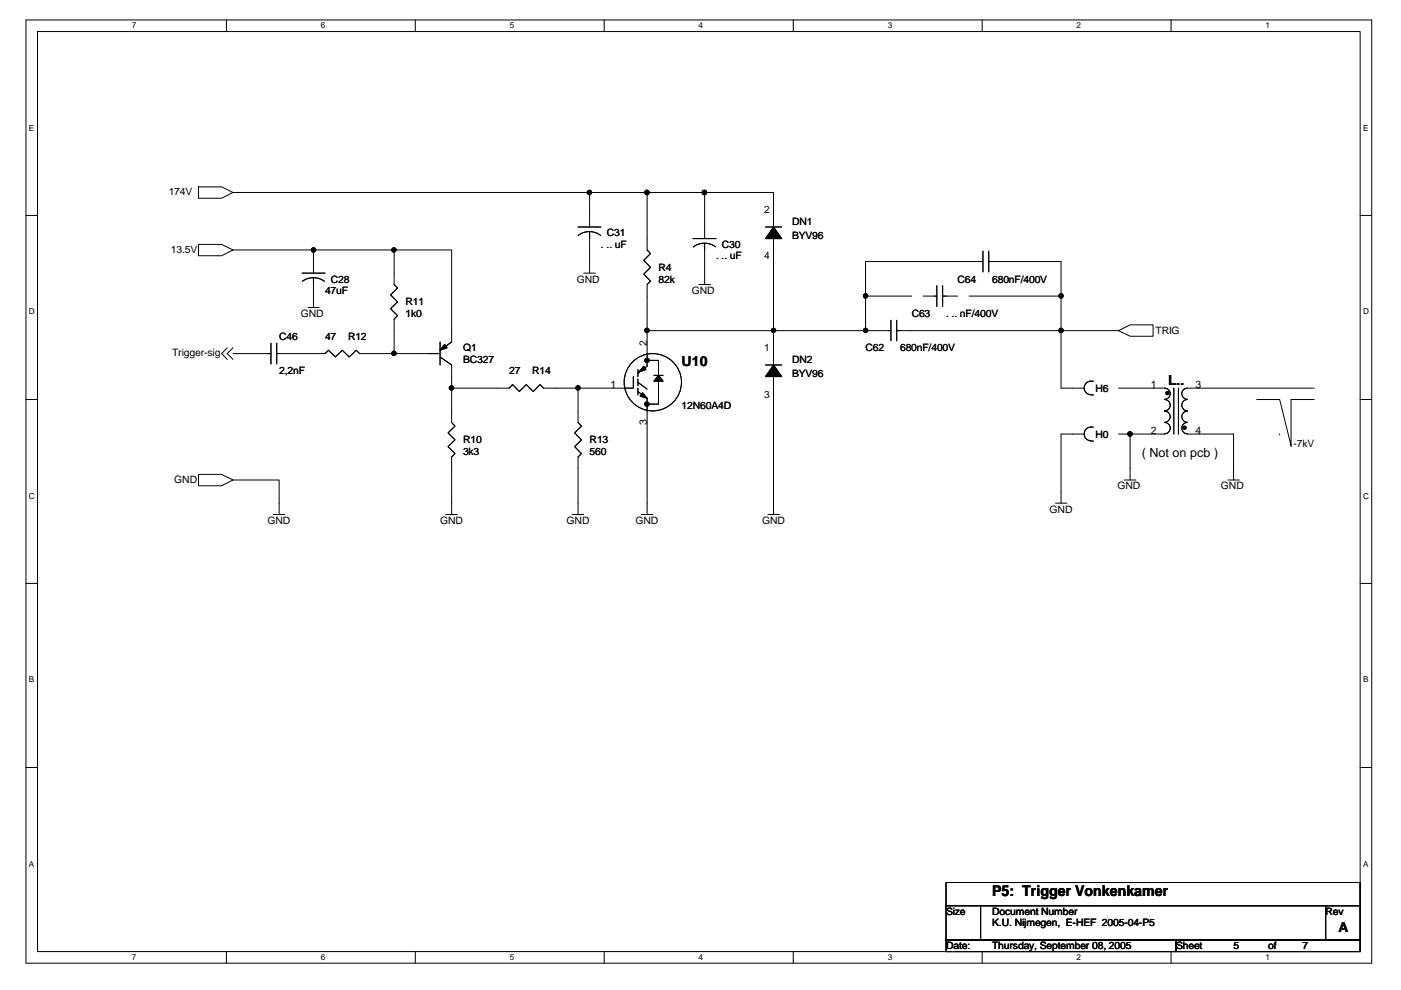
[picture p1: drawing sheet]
<svg xmlns="http://www.w3.org/2000/svg" width="297mm" height="210mm" viewBox="0 0 297 210" stroke-linecap="round" stroke-linejoin="round" font-family="sans-serif">
<path d="M5.5 4.2h285.3v200h-285.3zM8 6.7h280.4v195.1h-280.4z" fill="none" stroke="#000" stroke-width=".21"/>
<g fill="#fff">
<path d="M28 4.5h.9v1.9h-.9z"/>
<path d="M28 202h.9v1.9h-.9z"/>
</g>
<path d="M48 4.2v2.5M48 201.8v2.4" fill="none" stroke="#000" stroke-width=".21"/>
<g fill="#fff">
<path d="M68 4.5h1v1.9h-1z"/>
<path d="M68 202h1v1.9h-1z"/>
</g>
<path d="M88.1 4.2v2.5M88.1 201.8v2.4" fill="none" stroke="#000" stroke-width=".21"/>
<g fill="#fff">
<path d="M108.1 4.5h.9v1.9h-.9z"/>
<path d="M108.1 202h.9v1.9h-.9z"/>
</g>
<path d="M128.1 4.2v2.5M128.1 201.8v2.4" fill="none" stroke="#000" stroke-width=".21"/>
<g fill="#fff">
<path d="M148.1 4.5h1v1.9h-1z"/>
<path d="M148.1 202h1v1.9h-1z"/>
</g>
<path d="M168.2 4.2v2.5M168.2 201.8v2.4" fill="none" stroke="#000" stroke-width=".21"/>
<g fill="#fff">
<path d="M188.2 4.5h.9v1.9h-.9z"/>
<path d="M188.2 202h.9v1.9h-.9z"/>
</g>
<path d="M208.2 4.2v2.5M208.2 201.8v2.4" fill="none" stroke="#000" stroke-width=".21"/>
<g fill="#fff">
<path d="M228.3 4.5h.9v1.9h-.9z"/>
<path d="M228.3 202h.9v1.9h-.9z"/>
</g>
<path d="M248.3 4.2v2.5M248.3 201.8v2.4" fill="none" stroke="#000" stroke-width=".21"/>
<g fill="#fff">
<path d="M268.3 4.5h.9v1.9h-.9z"/>
<path d="M268.3 202h.9v1.9h-.9z"/>
<path d="M6.1 26.2h1.2v1.9h-1.2z"/>
<path d="M289 26.2h1.2v1.9h-1.2z"/>
<path d="M6.1 65.2h1.3v1.9h-1.3z"/>
<path d="M289 65.2h1.2v1.9h-1.2z"/>
</g>
<path d="M5.5 45.7h2.5M288.4 45.7h2.4" fill="none" stroke="#000" stroke-width=".21"/>
<g fill="#fff">
<path d="M6.1 104.2h1.3v1.9h-1.3z"/>
<path d="M289 104.2h1.2v1.9h-1.2z"/>
</g>
<path d="M5.5 84.7h2.5M288.4 84.7h2.4" fill="none" stroke="#000" stroke-width=".21"/>
<g fill="#fff">
<path d="M6.1 143.2h1.2v1.9h-1.2z"/>
<path d="M289 143.2h1.2v1.9h-1.2z"/>
</g>
<path d="M5.5 123.7h2.5M288.4 123.7h2.4" fill="none" stroke="#000" stroke-width=".21"/>
<g fill="#fff">
<path d="M6.1 182.2h1.2v1.9h-1.2z"/>
<path d="M289 182.2h1.2v1.9h-1.2z"/>
</g>
<g fill="none" stroke="#000" stroke-width=".21">
<path d="M42.1 39.6h4.9l2.4 1.2-2.4 1.2h-4.9zM42.1 51.8h4.9l2.4 1.2-2.4 1.2h-4.9zM49.4 40.8h75.6M49.4 53h17.1v4.9M64 57.9h4.9M64.1 59.6l.9-.4 1.4-.3 1.1 .1 1.3 .6M66.5 53h17.1M66.5 58.9v6.3M83.6 53h12.2v19.5l-2.5 1.8M83.6 53v7.3l.7 .7-1.5 1.5 1.5 1.5-1.5 1.4 1.5 1.5-.7 .7v7.4M122.6 48.1h4.8M122.6 49.9a3.9 3.9 0 0 1 4.7 0"/>
<path d="M123.8 57.9h2.4M125 49.1v8.8M125 40.8v7.3M125 40.8h12.2M137.2 40.8h12.2M137.2 40.8v12.2l.7 .8-1.4 1.4 1.4 1.5-1.4 1.4 1.4 1.5-.7 .7v9.8M146.9 50.6h4.9M149.4 40.8h14.6v7.3M149.4 51.6v8.7M149.4 40.8v9.8M151.7 52.3a3.9 3.9 0 0 0-4.7 .1M162.3 48.1h3.4"/>
<path d="M164 50.6v19.5M208.4 55.5h-24.9v7.3h9.8M208.4 53.3v4.4M209.6 53.3v4.4M209.6 55.5h15.4v7.3M48.2 73.7l-1.2 1.3 1.2 1.2M49.4 75h8M49.4 73.7l-1.2 1.3 1.2 1.2M57.4 72.8v4.4M58.7 72.8v4.4M58.7 75h10.2l.7-.7 1.5 1.4 1.5-1.4 1.4 1.4 1.5-1.4 .7 .7h7.4M65.3 65.2h2.4"/>
<path d="M83.6 75h9.7M93.3 75.7l2.5 1.7v4.9M93.3 72.5v4.9M134.3 79.8v2.5h-11.7M135.3 78.4v1.4M137.2 76.4h2.4v3.2M137.2 70.1v7.5l-1.9 1.5M137.2 70.1h26.8M138.6 79.6h2M148.2 60.3h2.4M162.3 77.4h3.4M164 70.1v7.3"/>
<path d="M164 70.1h19.5M164 79.8v29.3M183.5 62.8v7.3M183.5 70.1h5.4M188.9 67.9v4.4M190.1 67.9v4.4M190.1 70.1h34.9M195.7 62.8h2.9M198.6 60.6v4.4M199.9 60.6v4.4M199.9 62.8h3.1M205.5 62.8h19.5"/>
<path d="M225 70.1v12.2h4.9M225 70.1h12.2M225 62.8v7.3M237.2 70.1l2.4-1.2h4.9v2.4h-4.9zM95.8 82.3h12.1l.8-.8 1.4 1.5 1.5-1.5 1.5 1.5 1.4-1.5 .7 .8h7.4M95.8 82.3v7.3l.7 .7-1.5 1.5 1.5 1.5-1.5 1.4 1.5 1.5-.7 .7v12.2M122.6 82.3v7.3l.7 .7-1.5 1.5 1.5 1.5-1.5 1.4 1.5 1.5-.7 .7v12.2M135.3 83l1.9 1.5v24.6M135.3 82.3v1.4M135.3 80.3v1.5M135.3 81.1l1.9 1.4M139.6 80.8v4.9h-2.4"/>
<path d="M229.9 92h-4.9v14.7M231.3 80.8a1.44 1.44 0 0 0-1.4 1.5 1.44 1.44 0 0 0 1.4 1.4M231.3 90.6a1.46 1.46 0 0 0-1.4 1.4 1.46 1.46 0 0 0 1.4 1.5M231.3 80.8h.5M231.3 83.7h.5M231.3 90.6h.5M231.3 93.5h.5M237.2 92h2.4M237.2 82.3h9.7M239.6 92h7.3M239.6 92v9.8M246.9 82.3a1.19 1.19 0 0 1 1.2 1.2 1.19 1.19 0 0 1-1.2 1.2"/>
<path d="M246.9 84.7a1.21 1.21 0 0 1 1.2 1.2 1.21 1.21 0 0 1-1.2 1.2 1.21 1.21 0 0 1 1.2 1.2 1.21 1.21 0 0 1-1.2 1.2M246.9 89.6a1.21 1.21 0 0 1 1.2 1.2 1.21 1.21 0 0 1-1.2 1.2M248.9 82.3v9.7M249.9 82.3v9.7M251.8 89.6a1.23 1.23 0 0 0-1.2 1.2 1.23 1.23 0 0 0 1.2 1.2h9.7v9.8M251.8 84.7a1.21 1.21 0 0 0-1.2 1.2 1.21 1.21 0 0 0 1.2 1.2 1.21 1.21 0 0 0-1.2 1.2 1.21 1.21 0 0 0 1.2 1.2M266.4 84.7h4.9l2.4 9.8v-9.8h4.9M271.3 92h.1M273.7 94.5h.1M278.6 82.3h-26.8a1.19 1.19 0 0 0-1.2 1.2 1.19 1.19 0 0 0 1.2 1.2M42.1 100.6h4.9l2.4 1.2-2.4 1.2h-4.9zM49.4 101.8h9.8v7.3"/>
<path d="M58 109.1h2.4M94.5 109.1h2.4M121.3 109.1h2.5M136 109.1h2.4M162.8 109.1h2.4M223.8 106.7h2.4M238.4 101.8h2.4M260.3 101.8h2.5M5.5 162.7h2.5M288.4 162.7h2.4M200.6 192h7.3v7.3h-7.3zM200.6 187.1h87.8v4.9h-87.8z"/>
<path d="M200.6 199.3h48.7v2.5h-48.7zM207.9 192h73.2v7.3h-73.2zM249.3 199.3h39.1v2.5h-39.1zM281.1 192h7.3v7.3h-7.3z"/>
<circle cx="138.4" cy="81" r="6.1"/>
</g>
<g fill="#000" stroke="#000" stroke-width=".21">
<path d="M164 48.1l1.7 2.5h-3.4z" fill-rule="evenodd"/>
<path d="M164 48.1l1.7 2.5h-3.4z" fill-rule="evenodd"/>
<path d="M94.3 73l.5 .7-1.5 .6z" fill-rule="evenodd"/>
<path d="M94.3 73l.5 .7-1.5 .6z" fill-rule="evenodd"/>
<path d="M136.5 77.6l.4 .8-1.4 .5z" fill-rule="evenodd"/>
<path d="M136.5 77.6l.4 .8-1.4 .5z" fill-rule="evenodd"/>
<path d="M164 77.4l1.7 2.4h-3.4z" fill-rule="evenodd"/>
<path d="M164 77.4l1.7 2.4h-3.4z" fill-rule="evenodd"/>
<path d="M136.2 83.3l1 1.2-1.5-.5z" fill-rule="evenodd"/>
<path d="M136.2 83.3l1 1.2-1.5-.5z" fill-rule="evenodd"/>
<path d="M139.6 79.6l1 1.2h-2z" fill-rule="evenodd"/>
<path d="M139.6 79.6l1 1.2h-2z" fill-rule="evenodd"/>
<circle cx="66.5" cy="53" r=".47"/>
<circle cx="83.5" cy="53" r=".47"/>
<circle cx="125" cy="40.8" r=".47"/>
<circle cx="137.2" cy="40.8" r=".47"/>
<circle cx="149.3" cy="40.8" r=".47"/>
<circle cx="83.5" cy="74.9" r=".47"/>
<circle cx="137.2" cy="76.4" r=".47"/>
<circle cx="137.2" cy="70.1" r=".47"/>
<circle cx="164" cy="70.1" r=".47"/>
<circle cx="183.5" cy="70.1" r=".47"/>
<circle cx="183.5" cy="62.7" r=".47"/>
<circle cx="225" cy="70.1" r=".47"/>
<circle cx="225" cy="62.7" r=".47"/>
<circle cx="95.7" cy="82.2" r=".47"/>
<circle cx="122.5" cy="82.2" r=".47"/>
<circle cx="137.2" cy="85.7" r=".47"/>
<circle cx="239.6" cy="92" r=".49"/>
<circle cx="247.5" cy="83.3" r=".34"/>
<circle cx="251.2" cy="90.7" r=".34"/>
</g>
<text font-size="3.1" x="210.4" y="190">P5: Trigger Vonkenkamer</text>
<g font-size="2.9">
<text x="144.5" y="77.7">U10</text>
<text x="247.6" y="81.6">L..</text>
<text x="283.8" y="197.7">A</text>
</g>
<text font-size="2.7" x="242.1" y="96.9">( Not on pcb )</text>
<g font-size="2.2">
<text x="35.8" y="41.4">174V</text>
<text x="162.1" y="45.3">2</text>
<text x="167.9" y="47.7">DN1</text>
<text x="36.2" y="53.6">13.5V</text>
<text x="127.4" y="52.6">. .. uF</text>
<text x="128.7" y="50.1">C31</text>
<text x="153" y="52.6">C30</text>
<text x="167.9" y="50.6">BYV96</text>
<text x="70.1" y="59.9">C28</text>
<text x="122.3" y="59.9">GND</text>
<text x="139.6" y="57.4">R4</text>
<text x="139.6" y="59.9">82k</text>
<text x="151.8" y="55">. .. uF</text>
<text x="162.1" y="55">4</text>
<text x="203" y="59.9">C64</text>
<text x="210.4" y="59.9">680nF/400V</text>
<text x="68.9" y="62.3">47uF</text>
<text x="86" y="64.8">R11</text>
<text x="146.7" y="62.3">GND</text>
<text x="63.8" y="67.2">GND</text>
<text x="86" y="67.2">1k0</text>
<text x="193.3" y="67.2">C63</text>
<text x="200.6" y="67.2">. .. nF/400V</text>
<text x="245" y="70.9">TRIG</text>
<text x="36.5" y="75.5">Trigger-sig</text>
<text x="59.2" y="72.1">C46</text>
<text x="68.9" y="72.1">47</text>
<text x="73.8" y="72.1">R12</text>
<text x="98.2" y="74.5">Q1</text>
<text x="98.2" y="77">BC327</text>
<text x="137.2" y="73.3" transform="rotate(-90 137.2 73.3)">2</text>
<text x="162.1" y="74.5">1</text>
<text x="167.9" y="77">DN2</text>
<text x="183.5" y="74.5">C62</text>
<text x="190.8" y="74.5">680nF/400V</text>
<text x="59.2" y="79.4">2,2nF</text>
<text x="107.9" y="79.4">27</text>
<text x="112.8" y="79.4">R14</text>
<text x="129.4" y="82.3">1</text>
<text x="167.9" y="79.9">BYV96</text>
<text x="232.3" y="83.1">H6</text>
<text x="244" y="82.3">1</text>
<text x="253.5" y="82.3">3</text>
<text x="144.5" y="86.7">12N60A4D</text>
<text x="162.1" y="84.3">3</text>
<text x="98.2" y="94">R10</text>
<text x="125" y="94">R13</text>
<text x="137.2" y="90.1" transform="rotate(-90 137.2 90.1)">3</text>
<text x="232.3" y="92.8">H0</text>
<text x="244" y="92">2</text>
<text x="253.5" y="92">4</text>
<text x="274.2" y="94.7">-7kV</text>
<text x="98.2" y="96.5">3k3</text>
<text x="125" y="96.5">560</text>
<text x="37" y="102.3">GND</text>
<text x="236.9" y="103.8">GND</text>
<text x="258.9" y="103.8">GND</text>
<text x="56.7" y="111.1">GND</text>
<text x="93.3" y="111.1">GND</text>
<text x="120.1" y="111.1">GND</text>
<text x="134.7" y="111.1">GND</text>
<text x="161.6" y="111.1">GND</text>
<text x="222.5" y="108.7">GND</text>
<text x="200.6" y="194">Size</text>
<text x="210.4" y="194">Document Number</text>
<text x="210.4" y="196.4">K.U. Nijmegen, E-HEF 2005-04-P5</text>
<text x="281.1" y="194">Rev</text>
<text x="200.6" y="201.3">Date:</text>
<text x="210.4" y="201.3">Thursday, September 08, 2005</text>
<text x="249.3" y="201.3">Sheet</text>
<text x="261.5" y="201.3">5</text>
<text x="268.9" y="201.3">of</text>
<text x="276.2" y="201.3">7</text>
</g>
<g font-size="1.7">
<text x="28" y="6">7</text>
<text x="68" y="6">6</text>
<text x="108.1" y="6">5</text>
<text x="148.1" y="6">4</text>
<text x="188.2" y="6">3</text>
<text x="228.3" y="6">2</text>
<text x="268.3" y="6">1</text>
<text x="6.1" y="27.7">E</text>
<text x="289" y="27.7">E</text>
<text x="6.1" y="66.7">D</text>
<text x="289" y="66.7">D</text>
<text x="6.1" y="105.7">C</text>
<text x="289" y="105.7">C</text>
<text x="6.1" y="144.7">B</text>
<text x="289" y="144.7">B</text>
<text x="6.1" y="183.7">A</text>
<text x="289" y="183.7">A</text>
<text x="28" y="203.5">7</text>
<text x="68" y="203.5">6</text>
<text x="108.1" y="203.5">5</text>
<text x="148.1" y="203.5">4</text>
<text x="188.2" y="203.5">3</text>
<text x="228.3" y="203.5">2</text>
<text x="268.3" y="203.5">1</text>
</g>
</svg>
